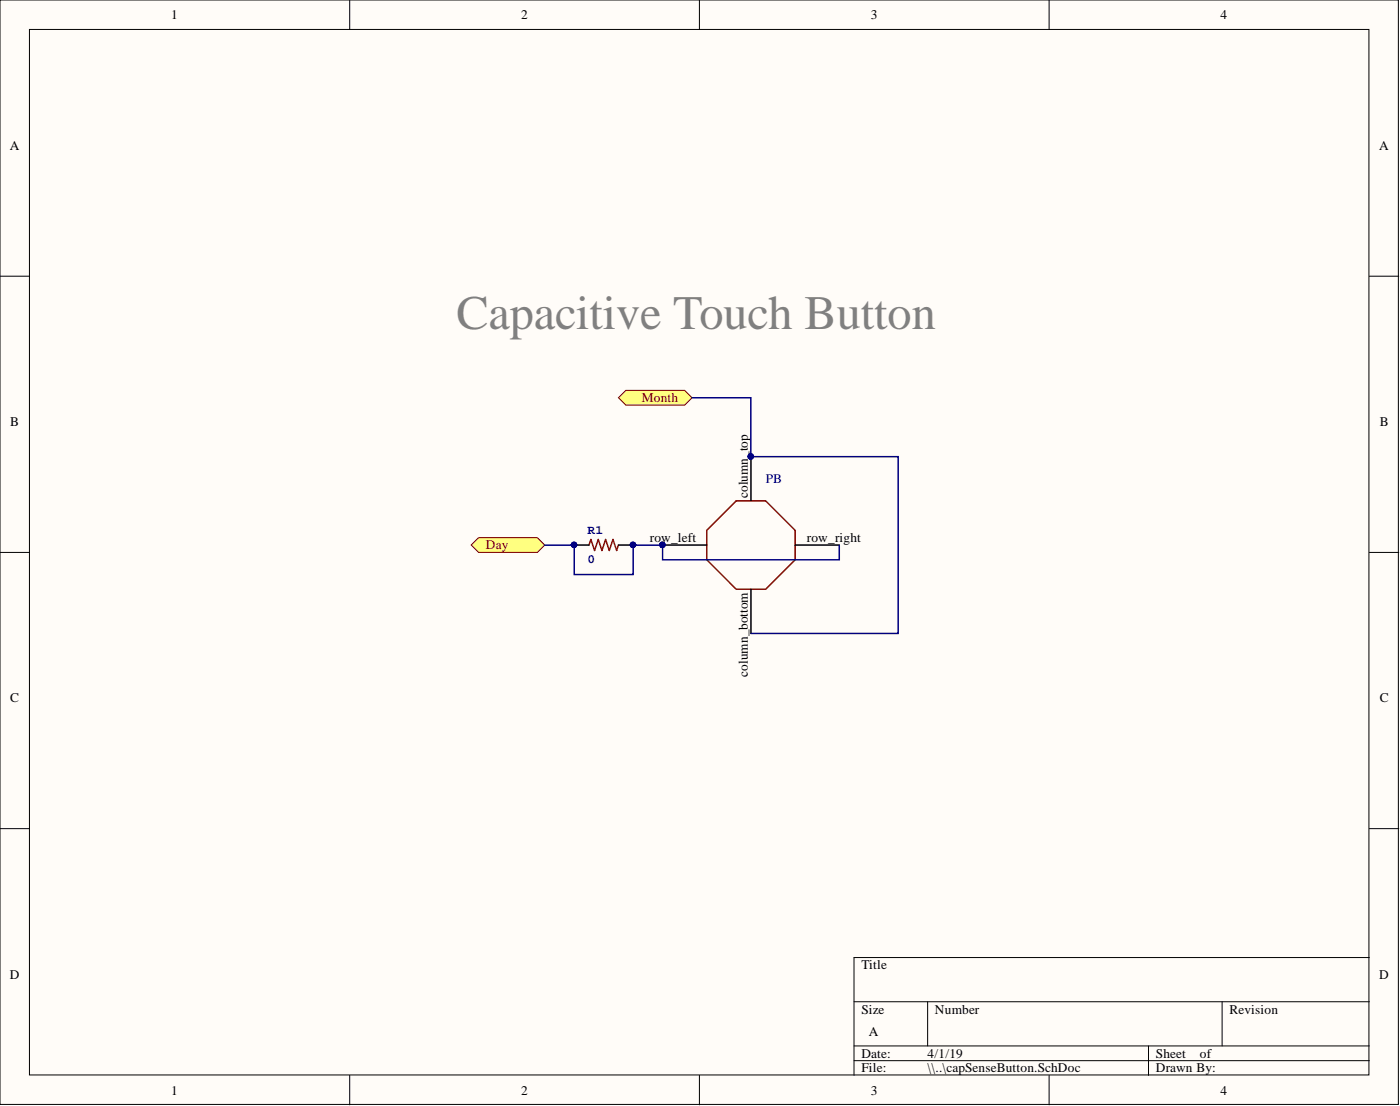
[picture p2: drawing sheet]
<svg xmlns="http://www.w3.org/2000/svg" width="241mm" height="190mm" viewBox="0 0 241 190" stroke-linecap="round" stroke-linejoin="round" font-family="sans-serif">
<g fill="#fffcf8" stroke="#000" stroke-width=".17">
<path d="M0 0h241v190.2h-241z"/>
<path d="M5.1 5.1h230.8v180.1h-230.8z"/>
</g>
<g fill="none" stroke="#000" stroke-width=".17">
<path d="M60.3 0v5.1M120.5 0v5.1M180.8 0v5.1M0 47.6h5.1M236 47.6h5.1M0 95.2h5.1M236 95.2h5.1M0 142.7h5.1M236 142.7h5.1M147.2 172.5h88.8M159.9 172.5v7.7M210.6 172.5v7.7"/>
<path d="M236 164.9h-88.8v20.3M60.3 185.2v5.1M120.5 185.2v5.1M147.2 180.2h88.8M147.2 182.7h88.8M180.8 185.2v5.1M198 180.2v5"/>
</g>
<g fill="#ffff80" stroke="#800000" stroke-width=".17">
<path d="M106.6 68.5l1.3-1.3h10.1l1.3 1.3-1.3 1.3h-10.1z" fill-rule="evenodd"/>
<path d="M81.2 93.9l1.3-1.3h10.1l1.3 1.3-1.3 1.3h-10.1z" fill-rule="evenodd"/>
</g>
<path d="M101.5 93.9l.3-1 .7 1.9 .6-1.9 .6 1.9 .7-1.9 .6 1.9 .7-1.9 .6 1.9 .3-.9M121.8 91.3l5.1-5h5.1l5 5v5.1l-5 5.1h-5.1l-5.1-5.1z" fill="none" stroke="#800000" stroke-width=".25"/>
<path d="M129.4 78.7v7.6M99 93.9h2.5M106.6 93.9h2.5M114.2 93.9h7.6M137 93.9h7.7M129.4 101.5v7.6" fill="none" stroke="#000" stroke-width=".25"/>
<g fill="#000080" stroke="#000080" stroke-width=".17">
<circle cx="114.2" cy="93.8" r=".47"/>
<circle cx="129.4" cy="78.6" r=".47"/>
<circle cx="109.1" cy="93.8" r=".47"/>
<circle cx="98.9" cy="93.8" r=".47"/>
</g>
<path d="M119.3 68.5h10.1v10.2h25.4v30.4h-25.4M93.9 93.9h5.1v5.1h10.1v-5.1h5.1v2.5h30.5v-2.5" fill="none" stroke="#000080" stroke-width=".25"/>
<text font-size="8.3" fill="#808080" x="78.7" y="56.6">Capacitive Touch Button</text>
<g font-size="2.3">
<text x="29.5" y="3.3">1</text>
<text x="89.8" y="3.3">2</text>
<text x="150.1" y="3.3">3</text>
<text x="210.4" y="3.3">4</text>
<text x="1.7" y="25.8">A</text>
<text x="237.7" y="25.8">A</text>
<text x="1.8" y="73.4">B</text>
<text x="237.8" y="73.4">B</text>
<text x="128.9" y="85.8" transform="rotate(-90 128.9 85.8)">column_top</text>
<text x="112" y="93.4">row_left</text>
<text x="139.1" y="93.4">row_right</text>
<text x="128.9" y="116.6" transform="rotate(-90 128.9 116.6)">column_bottom</text>
<text x="1.8" y="120.9">C</text>
<text x="237.8" y="120.9">C</text>
<text x="148.5" y="167">Title</text>
<text x="1.7" y="168.6">D</text>
<text x="237.7" y="168.6">D</text>
<text x="148.5" y="174.6">Size</text>
<text x="149.7" y="178.4">A</text>
<text x="161.2" y="174.6">Number</text>
<text x="211.9" y="174.6">Revision</text>
<text x="148.5" y="182.2">Date:</text>
<text x="148.5" y="184.7">File:</text>
<text x="159.9" y="182.2">4/1/19</text>
<text x="159.9" y="184.7">\\..\capSenseButton.SchDoc</text>
<text x="199.2" y="182.2">Sheet</text>
<text x="199.2" y="184.7">Drawn By:</text>
<text x="206.8" y="182.2">of</text>
<text x="29.5" y="188.5">1</text>
<text x="89.8" y="188.5">2</text>
<text x="150.1" y="188.5">3</text>
<text x="210.4" y="188.5">4</text>
</g>
<g font-size="2.3" fill="#800000">
<text x="110.7" y="69.3">Month</text>
<text x="83.7" y="94.6">Day</text>
</g>
<text font-size="2.3" fill="#000080" x="132" y="83.2">PB</text>
<g font-size="2.2" fill="#000080">
<text x="101.3" y="92">R1</text>
<text x="101.3" y="96.9">0</text>
</g>
</svg>
